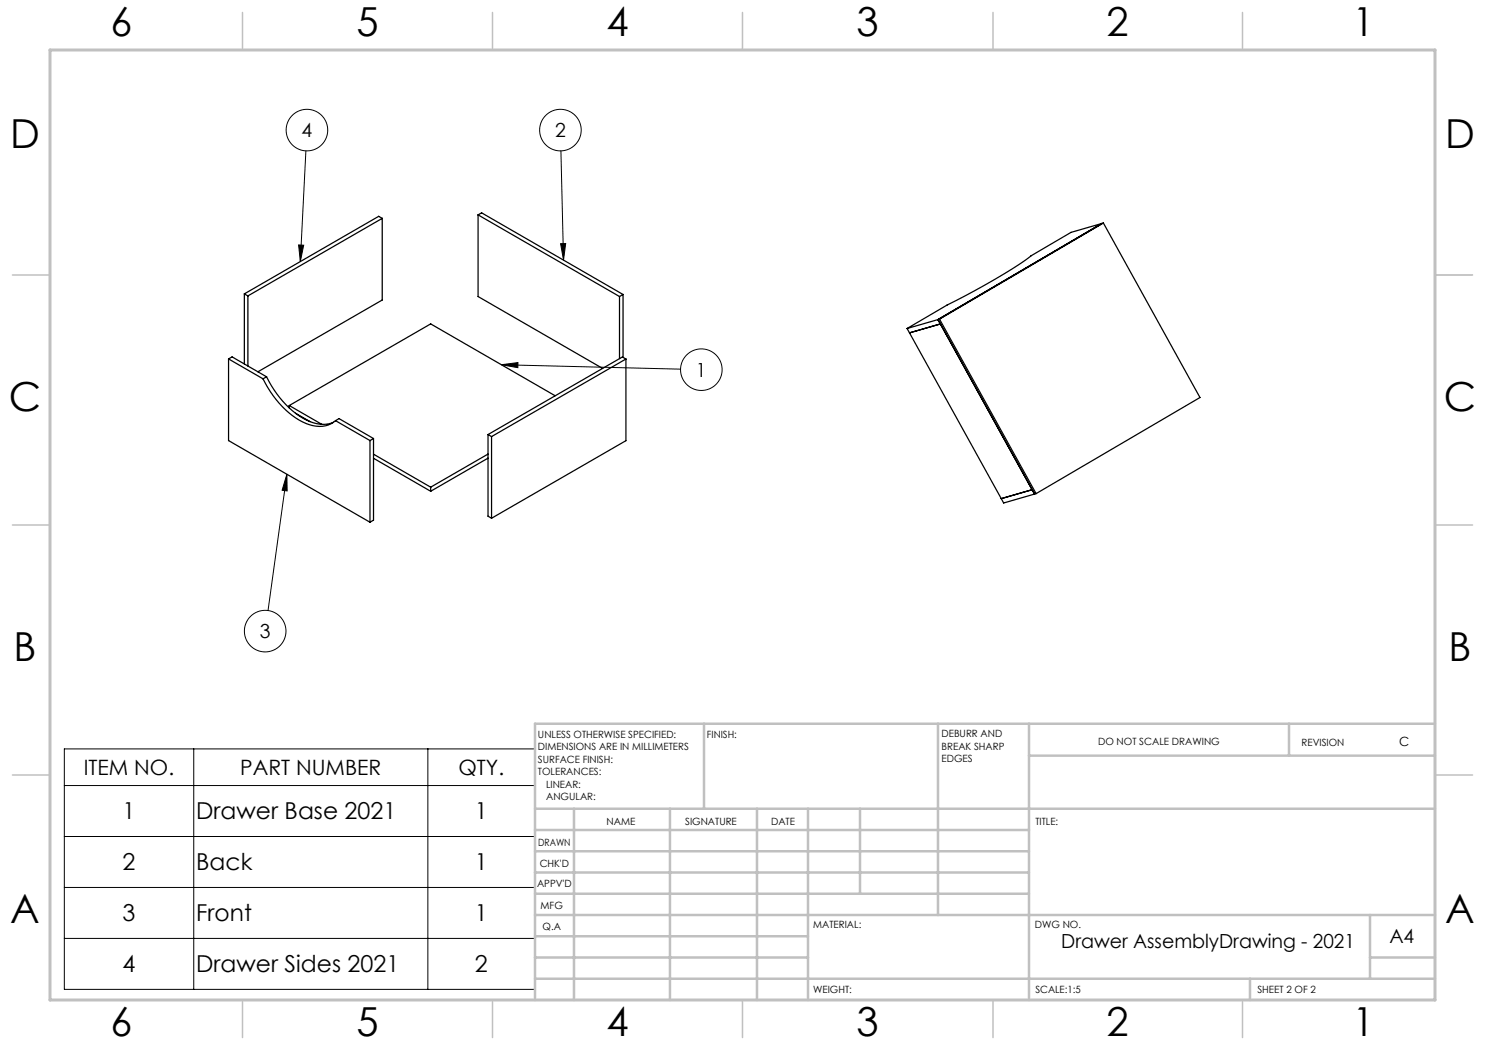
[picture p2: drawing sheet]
<svg xmlns="http://www.w3.org/2000/svg" width="297mm" height="210mm" viewBox="0 0 297 210" stroke-linecap="round" stroke-linejoin="round" font-family="sans-serif">
<g fill="none" stroke="#000" stroke-width=".2">
<path d="M61.2 30.2l-1.1 22.1M112.2 30.2l.5 21.8M59.7 49h1l-.6 3.3zM112.1 48.7h1l-.4 3.3zM100.3 72.9l3.3-.4v1zM100.3 72.9l35.8 .9M57.4 94.9v3.3l-1-.1zM57.4 94.9l-3.8 27.2M12.9 149.8h94.1v48.1h-94.1zM12.9 157.1h94.1M38.7 149.8v48.1M85.6 149.8v48.1"/>
<path d="M12.9 167.3h94.1M12.9 177.5h94.1M12.9 187.7h94.1"/>
<circle cx="61.4" cy="26" r="4.2"/>
<circle cx="112.1" cy="26" r="4.2"/>
<circle cx="140.3" cy="73.9" r="4.2"/>
<circle cx="53" cy="126.2" r="4.2"/>
</g>
<path d="M287 55h7.5M287 144.8v55.2h-187.2" fill="none" stroke="#c0c0c0" stroke-width=".2"/>
<g fill="none" stroke="#c0c0c0" stroke-width=".5">
<path d="M140.8 144.8v17M187.6 144.8v38.2M205.8 144.8v55.2M205.8 151.1h81.2M257.8 144.8v6.3M287 144.8h-180v55.2M107 161.8h180M107 178.8h98.8M107 174.5h98.8M107 170.3h98.8M107 166h98.8M114.8 161.8v38.2"/>
<path d="M134 161.8v38.2M151.4 161.8v38.2M161.6 161.8v38.2M172 161.8v17M107 195.8h180M107 191.5h54.6M107 187.3h54.6M107 183h180M250 195.8v4.2M274 191.5h13M274 183v12.8"/>
</g>
<g fill="none" stroke="#c0c0c0" stroke-width=".3">
<path d="M48.5 2.5v7.5M98.5 2.5v7.5M148.5 2.5v7.5M198.6 2.5v7.5M248.5 2.5v7.5M2.5 55h7.5M287 55h7.5M2.5 105h7.5M287 105h7.5M2.5 155h7.5M287 155h7.5M48.5 200v7.5"/>
<path d="M98.5 200v7.5M148.5 200v7.5M198.6 200v7.5M248.5 200v7.5"/>
</g>
<path d="M10 10h277v190h-277z" fill="none" stroke="#c0c0c0" stroke-width=".6"/>
<path d="M59.7 49h1l-.6 3.3zM112.1 48.7h1l-.4 3.3zM100.3 72.9l3.3-.4v1zM57.4 94.9v3.3l-1-.1z" fill="#000"/>
<g fill="none" stroke="#000" stroke-width=".25">
<path d="M48.9 58.8v14M48.9 58.8l.7 .4M49.6 59.2v14M76.4 43.7l-.7-.4-26.8 15.5M76.4 43.7l-26.8 15.5M76.4 43.7v16.3l-24.8 14.4M95.6 43l.7-.4 28.3 16.3M95.6 43l28.3 16.3M95.6 43v16.3l24.9 14.4M123.9 59.3v12.4M124.6 58.9l-.7 .4M124.6 58.9v12.6"/>
<path d="M220.4 44.7l-32.8 19.2M220.7 44.6l-6.5 1.9-8 4.7a116.7 116.7 0 0 1-16.8 9.8l-8 4.7M220.7 44.6l-32.8 19.2M220.7 44.6l19.3 34.9-32.8 19.2M45.7 71.8v16.3l28.3 16.3M45.7 71.8l6.9 4M45.7 71.8l.7-.4 6.9 4M52.6 75.8a18.2 18.2 0 0 0 8.6 8.9 5.4 5.4 0 0 0 5.9-.6M53.3 75.4a18.2 18.2 0 0 0 8.6 8.9 6 6 0 0 0 4.8 .2M53.3 75.4l-.7 .4M111 79.2l-24.9-14.4-28.2 16.3M125.2 71.8l-.7-.4-26.9 15.5"/>
<path d="M125.2 71.8l-26.9 15.5M125.2 71.8v16.3l-26.9 15.5M181.4 65.7l18.9 34M187.6 63.9l.5 .9-6.2 1.8M187.6 63.9l19.3 34.9M187.9 63.8l-6.5 1.9M187.9 63.8l19.3 34.9M57.9 81.1v.5M57.9 81.1l6.5 3.8M59.1 82.6l2.9 1.7M67.1 84.1l6.9 4M67.1 84.1l.7-.4 6.9 4"/>
<path d="M74 88.1v16.3M74.7 87.7v16.3l-.7 .4M74.7 87.7l-.7 .4M74.7 90.8l11.4 6.6M74.7 91.7l11.4 6.6M86.1 97.4v.9M97.6 86.9l.7 .4M97.6 86.9v16.3l.7 .4M97.6 90.8l-11.5 6.6M97.6 91.6l-11.5 6.7M98.3 87.3v16.3M206.4 97.9l-6.1 1.8"/>
<path d="M207.2 98.7l-6.5 1.9-.4-.9"/>
</g>
<g font-size="8">
<text x="22.1" y="7.1">6</text>
<text x="71.3" y="7.1">5</text>
<text x="121.3" y="7.1">4</text>
<text x="171.3" y="7.1">3</text>
<text x="221.3" y="7.1">2</text>
<text x="270.5" y="7.1">1</text>
<text x="2" y="29.6">D</text>
<text x="289" y="29.6">D</text>
<text x="1.8" y="82.1">C</text>
<text x="288.8" y="82.1">C</text>
<text x="2.7" y="132.1">B</text>
<text x="289.7" y="132.2">B</text>
<text x="2" y="184.6">A</text>
<text x="289" y="184.6">A</text>
<text x="22.1" y="207.1">6</text>
<text x="71.3" y="207.1">5</text>
<text x="121.3" y="207.1">4</text>
<text x="171.3" y="207.1">3</text>
<text x="221.3" y="207.1">2</text>
<text x="270.5" y="207.1">1</text>
</g>
<g font-size="4.7">
<text x="24.5" y="163.9">1</text>
<text x="39.2" y="163.9">Drawer Base 2021</text>
<text x="95" y="163.9">1</text>
<text x="24.5" y="174.1">2</text>
<text x="39.2" y="174.1">Back</text>
<text x="95" y="174.1">1</text>
<text x="24.5" y="184.3">3</text>
<text x="39.2" y="184.3">Front</text>
<text x="95" y="184.3">1</text>
<text x="24.5" y="194.5">4</text>
<text x="39.2" y="194.5">Drawer Sides 2021</text>
<text x="95" y="194.5">2</text>
</g>
<g font-size="4.2">
<text x="16.8" y="155">ITEM NO.</text>
<text x="48" y="155">PART NUMBER</text>
<text x="91.7" y="155">QTY.</text>
</g>
<g font-size="3.9">
<text x="60.3" y="27.4">4</text>
<text x="111" y="27.4">2</text>
<text x="139.2" y="75.3">1</text>
<text x="52" y="127.6">3</text>
<text x="212.2" y="189.5">Drawer AssemblyDrawing - 2021</text>
<text x="277.9" y="188.5">A4</text>
</g>
<text font-size="2.5" x="279.9" y="149.1">C</text>
<g font-size="2">
<text x="107.6" y="147.6">UNLESS OTHERWISE SPECIFIED:</text>
<text x="141.4" y="147.6">FINISH:</text>
<text x="188.3" y="147.5">DEBURR AND</text>
<text x="188.3" y="150">BREAK SHARP</text>
<text x="219.6" y="149">DO NOT SCALE DRAWING</text>
<text x="260.3" y="149.2">REVISION</text>
<text x="107.6" y="150.1">DIMENSIONS ARE IN MILLIMETERS</text>
<text x="107.6" y="152.6">SURFACE FINISH:</text>
<text x="107.6" y="155.1">TOLERANCES:</text>
<text x="188.3" y="152.5">EDGES</text>
<text x="109.2" y="157.6">LINEAR:</text>
<text x="109.2" y="160.1">ANGULAR:</text>
<text x="121.3" y="165">NAME</text>
<text x="137" y="164.9">SIGNATURE</text>
<text x="154.2" y="164.9">DATE</text>
<text x="207.1" y="164.9">TITLE:</text>
<text x="107.6" y="169.1">DRAWN</text>
<text x="107.9" y="173.3">CHK'D</text>
<text x="107.4" y="177.4">APPV'D</text>
<text x="108.1" y="181.8">MFG</text>
<text x="108.5" y="186">Q.A</text>
<text x="162.6" y="185.5">MATERIAL:</text>
<text x="207" y="185.5">DWG NO.</text>
<text x="162.6" y="198.5">WEIGHT:</text>
<text x="207.1" y="198.6">SCALE:1:5</text>
<text x="251.5" y="198.6">SHEET 2 OF 2</text>
</g>
</svg>
